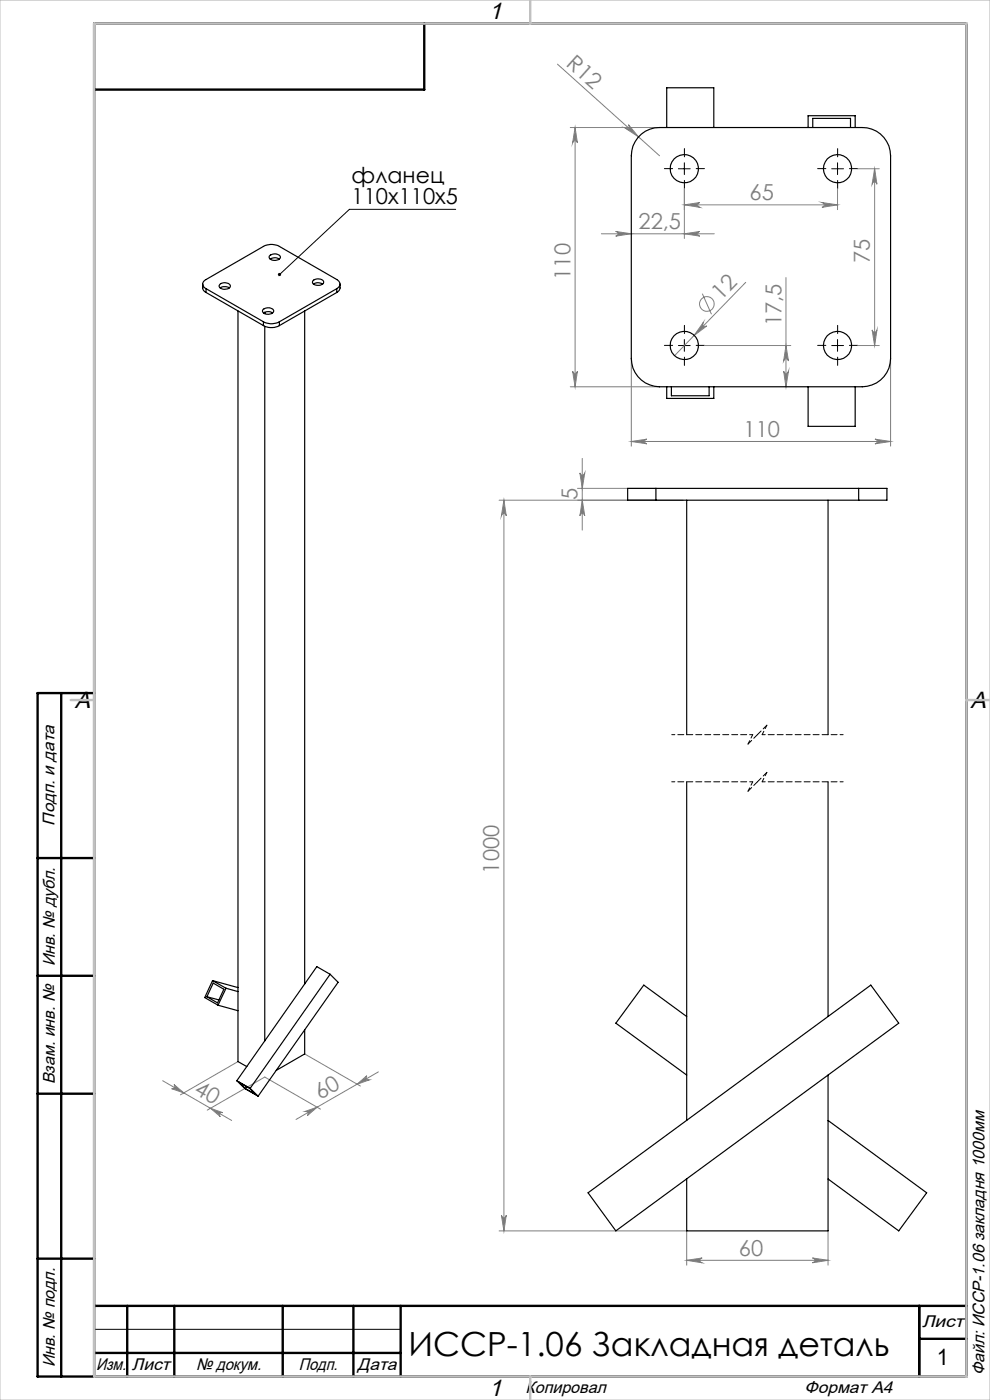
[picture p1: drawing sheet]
<svg xmlns="http://www.w3.org/2000/svg" width="210mm" height="297mm" viewBox="0 0 210 297" stroke-linecap="round" stroke-linejoin="round" font-family="sans-serif">
<g fill="none" stroke="#808080" stroke-width=".21">
<path d="M118.3 13.6l21.6 19.5M121 27.1h18.9M122 27.1v55M122 27.1l.5 3.2a.51 .51 0 0 0-.5-.4 .51 .51 0 0 0-.5 .4zM133.3 26.5l2.1 2.5-2.8-1.8a.5 .5 0 0 0 .7-.1 .5 .5 0 0 0 0-.6zM181.9 35.8h4.6M185.5 35.8v37.5M185.5 35.8l.5 3.3a.51 .51 0 0 0-.5-.5 .51 .51 0 0 0-.5 .5zM127.6 49.6h23.9M130.6 49.1l3.3 .5-3.3 .5a.49 .49 0 0 0 .5-.5 .49 .49 0 0 0-.5-.5zM145.2 49.6l3.2-.5a.49 .49 0 0 0-.4 .5 .49 .49 0 0 0 .4 .5zM145.2 43.5l3.2-.5a.51 .51 0 0 0-.4 .5 .51 .51 0 0 0 .4 .5z"/>
<path d="M145.2 40v10.6M145.2 43.5h32.5M158.2 59.9l-15.1 15.6M166.7 58.9v23.2M174.3 43l3.4 .5-3.4 .5a.51 .51 0 0 0 .5-.5 .51 .51 0 0 0-.5-.5zM177.7 40v4.5M121.5 78.7a.51 .51 0 0 0 .5 .5 .51 .51 0 0 0 .5-.5l-.5 3.4zM133.9 76.1v18.5M149 62.3l1.9 4.4M149.2 68.4a.52 .52 0 0 0 0 .7 .52 .52 0 0 0 .7 0l-2.7 2.1zM149.4 73.3h18.3M166.2 78.7a.51 .51 0 0 0 .5 .5 .51 .51 0 0 0 .6-.5l-.6 3.4z"/>
<path d="M166.7 73.3l.6 3.3a.51 .51 0 0 0-.6-.5 .51 .51 0 0 0-.5 .5zM181.9 73.3h4.6M185 70a.51 .51 0 0 0 .5 .5 .51 .51 0 0 0 .5-.5l-.5 3.3zM188.9 76.1v18.5M121 82.1h18.9M123.5 97.3v15.2M133.9 93.7l3.3-.5a.49 .49 0 0 0-.5 .5 .49 .49 0 0 0 .5 .5zM133.9 93.7h55M185.6 93.2l3.3 .5-3.3 .5a.49 .49 0 0 0 .5-.5 .49 .49 0 0 0-.5-.5zM105.9 106.1h39M106.9 106.1l.5 3.3a.51 .51 0 0 0-.5-.5 .51 .51 0 0 0-.5 .5zM106.9 106.1v155"/>
<path d="M122.5 103.6h16.6M123 100.3a.51 .51 0 0 0 .5 .5 .51 .51 0 0 0 .5-.5l-.5 3.3zM123.5 106.1l.5 3.3a.51 .51 0 0 0-.5-.5 .51 .51 0 0 0-.5 .5zM34.5 229.3l14.6 8.4M36.9 230.1l2.1 1.7-2.6-.8a.52 .52 0 0 0 .6-.3 .52 .52 0 0 0-.1-.6zM44.7 235.1l2.5 .9a.5 .5 0 0 0-.6 .3 .5 .5 0 0 0 .1 .6zM50.5 225.2l-12.2 7.1M64.6 223.6l11.8 6.8M64.7 235.8l2.6-.9-2.1 1.8a.53 .53 0 0 0 .1-.6 .53 .53 0 0 0-.6-.3zM68 235.3l-11.8-6.8-12.2 7M75.7 230l2.1-1.8a.53 .53 0 0 0 0 .6 .53 .53 0 0 0 .6 .3zM80.3 227.4l-17.5 10.1"/>
<path d="M106.4 257.8a.51 .51 0 0 0 .5 .5 .51 .51 0 0 0 .5-.5l-.5 3.3zM105.9 261.1h39.8v7.3M145.7 267.4h29.9M145.7 267.4l3.2-.5a.51 .51 0 0 0-.4 .5 .51 .51 0 0 0 .4 .5zM172.3 266.9l3.3 .5-3.3 .5a.51 .51 0 0 0 .5-.5 .51 .51 0 0 0-.5-.5zM175.6 261.1v7.3"/>
<circle cx="149.9" cy="64.5" r="1.55"/>
</g>
<g fill="none" stroke="#000" stroke-width=".21" stroke-dasharray="15.2 1.3 1.3 1.3">
<path d="M142.7 35.8h-1.8M145.2 33.3v-1.8M145.2 38.3v1.7M147.7 35.8h1.7M175.2 35.8h-1.8M177.7 33.3v-1.8M177.7 38.3v1.7M180.2 35.8h1.7M142.7 73.3h-1.8M145.2 70.8v-1.8M145.2 75.8v1.7M147.7 73.3h1.7"/>
<path d="M175.2 73.3h-1.8M177.7 70.8v-1.8M177.7 75.8v1.7M180.2 73.3h1.7"/>
</g>
<path d="M143.9 35.8h2.5M145.2 34.5v2.5M176.4 35.8h2.5M177.7 34.5v2.5M96.7 44.4h-22.6l-14.8 13.8M143.9 73.3h2.5M145.2 72v2.5M176.4 73.3h2.5M177.7 72v2.5M20 282h65" fill="none" stroke="#000" stroke-width=".21"/>
<path d="M159.7 155.9h-17.2M178.8 155.9h-17.1M159.7 165.9h-17.2M178.8 165.9h-17.1" fill="none" stroke="#000" stroke-width=".21" stroke-dasharray="1.3 .6" stroke-dashoffset=".6"/>
<path d="M158.7 157.9l1-2M161.7 155.9l1-2M158.7 167.9l1-2M161.7 165.9l1-2" fill="none" stroke="#000" stroke-width=".21" stroke-dasharray="1.3 .6" stroke-dashoffset=".5"/>
<path d="M160.7 155.9l-2 2M162.7 153.9l-2 2M160.7 165.9l-2 2M162.7 163.9l-2 2" fill="none" stroke="#000" stroke-width=".21" stroke-dasharray="1.3 .6" stroke-dashoffset=".2"/>
<path d="M20 147v145" fill="none" stroke="#000" stroke-width=".25"/>
<g fill="none" stroke="#000" stroke-width=".5">
<path d="M90 5v14h-70M13 147v145M20 147h-12v145h197v-287h-185v287M8 182h12M8 207h12M8 232h12M8 267h12M20 277h185M27 277v15M37 277v15M60 277v15M75 277v15"/>
<path d="M85 277v15M195 277v15M20 287h65M195 284h10"/>
</g>
<path d="M0 0h210v297h-210z" fill="none" stroke="#c0c0c0" stroke-width=".21"/>
<path d="M20 5h185v287h-185zM112.5 0v5M15 148.5h5M205 148.5h5M112.5 292v5" fill="none" stroke="#c0c0c0" stroke-width=".5"/>
<path d="M59 58.1a.34 .34 0 0 1 .5-.2 .34 .34 0 0 1 .1 .5 .34 .34 0 0 1-.5 .1l.2-.3-.2 .3z" fill="#000"/>
<g fill="#808080">
<path d="M133.3 26.5l2.1 2.5-2.8-1.8a.5 .5 0 0 0 .7-.1 .5 .5 0 0 0 0-.6z"/>
<path d="M149.2 68.4a.52 .52 0 0 0 0 .7 .52 .52 0 0 0 .7 0l-2.7 2.1z"/>
<path d="M44.7 235.1l2.5 .9a.5 .5 0 0 0-.6 .3 .5 .5 0 0 0 .1 .6zM36.9 230.1l2.1 1.7-2.6-.8a.52 .52 0 0 0 .6-.3 .52 .52 0 0 0-.1-.6z"/>
<path d="M172.3 266.9l3.3 .5-3.3 .5a.51 .51 0 0 0 .5-.5 .51 .51 0 0 0-.5-.5zM145.7 267.4l3.2-.5a.51 .51 0 0 0-.4 .5 .51 .51 0 0 0 .4 .5z"/>
<path d="M145.2 49.6l3.2-.5a.49 .49 0 0 0-.4 .5 .49 .49 0 0 0 .4 .5zM130.6 49.1l3.3 .5-3.3 .5a.49 .49 0 0 0 .5-.5 .49 .49 0 0 0-.5-.5z"/>
<path d="M133.9 93.7l3.3-.5a.49 .49 0 0 0-.5 .5 .49 .49 0 0 0 .5 .5zM185.6 93.2l3.3 .5-3.3 .5a.49 .49 0 0 0 .5-.5 .49 .49 0 0 0-.5-.5zM145.2 43.5l3.2-.5a.51 .51 0 0 0-.4 .5 .51 .51 0 0 0 .4 .5zM174.3 43l3.4 .5-3.4 .5a.51 .51 0 0 0 .5-.5 .51 .51 0 0 0-.5-.5z"/>
<path d="M75.7 230l2.1-1.8a.53 .53 0 0 0 0 .6 .53 .53 0 0 0 .6 .3zM64.7 235.8l2.6-.9-2.1 1.8a.53 .53 0 0 0 .1-.6 .53 .53 0 0 0-.6-.3z"/>
<path d="M123.5 106.1l.5 3.3a.51 .51 0 0 0-.5-.5 .51 .51 0 0 0-.5 .5zM123 100.3a.51 .51 0 0 0 .5 .5 .51 .51 0 0 0 .5-.5l-.5 3.3z"/>
<path d="M185 70a.51 .51 0 0 0 .5 .5 .51 .51 0 0 0 .5-.5l-.5 3.3zM185.5 35.8l.5 3.3a.51 .51 0 0 0-.5-.5 .51 .51 0 0 0-.5 .5z"/>
<path d="M106.9 106.1l.5 3.3a.51 .51 0 0 0-.5-.5 .51 .51 0 0 0-.5 .5zM106.4 257.8a.51 .51 0 0 0 .5 .5 .51 .51 0 0 0 .5-.5l-.5 3.3z"/>
<path d="M122 27.1l.5 3.2a.51 .51 0 0 0-.5-.4 .51 .51 0 0 0-.5 .4zM121.5 78.7a.51 .51 0 0 0 .5 .5 .51 .51 0 0 0 .5-.5l-.5 3.4zM166.7 73.3l.6 3.3a.51 .51 0 0 0-.6-.5 .51 .51 0 0 0-.5 .5zM166.2 78.7a.51 .51 0 0 0 .5 .5 .51 .51 0 0 0 .6-.5l-.6 3.4z"/>
</g>
<g fill="none" stroke="#000" stroke-width=".25">
<path d="M135.3 29.2a5.8 5.8 0 0 1 4.6-2.1h43a6 6 0 0 1 6 6v43a6 6 0 0 1-6 6h-43a6 6 0 0 1-6-6v-43a5.8 5.8 0 0 1 1.4-3.9zM141.4 27.1v-8.5h10v8.5M171.4 27.1v-2.6h10v2.6M172.4 27.1v-2h8v2M57.3 54.2a1.52 1.52 0 0 1 2.2 .3 1.27 1.27 0 0 1-1.9 .6l-.5-.4zM57.3 55a1.81 1.81 0 0 1 1.9 0M66.4 59.5a1.54 1.54 0 0 1 2.3 .3 1.27 1.27 0 0 1-1.9 .6l-.5-.4zM43 60.3l.1 1.2 .6 .6M43.7 61.2a1.02 1.02 0 0 1-.7-.9 1.02 1.02 0 0 1 .7-1l12.2-7a3.6 3.6 0 0 1 3.4 0l12.1 7a1.03 1.03 0 0 1 .7 1 1.03 1.03 0 0 1-.7 .9M43.7 61.2l12.2 7.1M43.7 61.2v.9M43.7 62.1l12.2 7"/>
<path d="M46.6 60.3a1.54 1.54 0 0 1 2.3 .3 1.22 1.22 0 0 1-1.9 .6l-.4-.2a.43 .43 0 0 1 0-.7zM46.7 61.1a1.8 1.8 0 0 1 1.9 0M50.5 66v159.2l1.9 1.1M55.8 65.6a1.52 1.52 0 0 1 2.3 .3 1.35 1.35 0 0 1-1.2 .8 1.35 1.35 0 0 1-1.2-.7zM55.9 68.3a3.6 3.6 0 0 0 3.4 0M55.9 69.1a3.6 3.6 0 0 0 3.4 0M55.9 66.4a1.81 1.81 0 0 1 1.9 0M55.9 68.3v.8M56.2 66.2v.3M56.2 69.2v151.6M59.3 68.3v.8M64.6 66v142.7"/>
<path d="M66.5 60.3a1.8 1.8 0 0 1 1.9 0M71.4 61.2l-12.1 7.1M71.4 61.2v.9M71.4 62.1l-12.1 7M72.1 60.3l-.1 1.2-.6 .6M141.4 82.1v2.4h10v-2.4M142.4 82.1v1.9h8v-1.9M171.4 82.1v8.3h10v-8.3M139.1 103.6h-6v2.5h6M139.1 103.6v2.5M139.1 106.1h43M139.1 103.6h43"/>
<path d="M145.7 106.1v49.8M175.6 106.1v49.8M182.1 103.6h6v2.5h-6M182.1 103.6v2.5M145.7 165.9v71.8M175.6 165.9v49.7M43.9 211.5l2.5 .6M45.1 208l-1.7 3.6 2.8 1.7M45.1 208l2.8 1.7M45.1 208l5.4 1.5M45.2 208.6l2.3 1.3-1.4 2.9-2.2-1.3zM46.2 213.3l4.3 1.1"/>
<path d="M47.9 209.7l-1.7 3.6M47.9 209.7l2.6 .7M64.6 218.4v5.2l-6 3.5M70 206.7l-2.8-1.6-17 24.2M70 206.7l-16.9 24.2M70 206.7l1.7 1.7-16.9 24.1M145.7 215.6l-9.1-6.6-6 8.1 15.1 11M50.2 229.3l2.9 1.6M50.2 229.3l1.7 1.6 2.9 1.6M50.7 229.6l2.3 1.3 1.3 1.3-2.3-1.3zM52.3 230.5l-.3 .4M53.1 230.9l1.7 1.6"/>
<path d="M175.6 228.1v33h-29.9v-11M175.6 237.7l21 15.3-6 8.1-15-11M124.7 253l60-44 5.9 8.1-60 44z"/>
<circle cx="145.2" cy="35.8" r="2.99"/>
<circle cx="177.7" cy="35.8" r="2.99"/>
<circle cx="145.2" cy="73.3" r="2.99"/>
<circle cx="177.7" cy="73.3" r="2.99"/>
</g>
<text font-size="7.1" x="86.7" y="287.6">ИССР-1.06 Закладная деталь</text>
<g font-size="5">
<text x="103.7" y="4.1">1</text>
<text x="15.9" y="150.1">A</text>
<text x="205.9" y="150.1">A</text>
<text x="103.7" y="296.1">1</text>
</g>
<text font-size="4.8" x="198.8" y="289.6">1</text>
<g font-size="4.7" fill="#808080">
<text x="119.9" y="13.7" transform="rotate(42 119.9 13.7)">R12</text>
<text x="159" y="42.4">65</text>
<text x="135.4" y="48.6">22,5</text>
<text x="121" y="59.4" transform="rotate(-90 121 59.4)">110</text>
<text x="184.5" y="55.8" transform="rotate(-90 184.5 55.8)">75</text>
<text x="153" y="63.8" transform="rotate(-46 153 63.8)">12</text>
<text x="165.7" y="69.2" transform="rotate(-90 165.7 69.2)">17,5</text>
<text x="157.7" y="92.6">110</text>
<text x="122.5" y="106" transform="rotate(-90 122.5 106)">5</text>
<text x="105.9" y="185.3" transform="rotate(-90 105.9 185.3)">1000</text>
<text x="41" y="231.8" transform="rotate(30 41 231.8)">40</text>
<text x="67.9" y="233.3" transform="rotate(-30 67.9 233.3)">60</text>
<text x="156.7" y="266.3">60</text>
</g>
<g font-size="4.7">
<text x="74.6" y="38.8">фланец</text>
<text x="74.6" y="43.4">110х110х5</text>
</g>
<g font-size="3.6">
<text x="11.6" y="175.1" transform="rotate(-90 11.6 175.1)">Подп. и дата</text>
<text x="11.6" y="205" transform="rotate(-90 11.6 205)">Инв. № дубл.</text>
<text x="11.6" y="230" transform="rotate(-90 11.6 230)">Взам. инв. №</text>
<text x="195.6" y="281.6">Лист</text>
<text x="11.6" y="290" transform="rotate(-90 11.6 290)">Инв. № подл.</text>
<text x="20.4" y="290.6">Изм.</text>
<text x="28" y="290.6">Лист</text>
<text x="41.6" y="290.6">№ докум.</text>
<text x="63.4" y="290.6">Подп.</text>
<text x="75.9" y="290.6">Дата</text>
<text x="208.9" y="291.8" transform="rotate(-90 208.9 291.8)">Файл: ИССР-1.06 закладня 1000мм</text>
<text x="111.5" y="295.6">Копировал</text>
<text x="170.7" y="295.6">Формат А4</text>
</g>
</svg>
